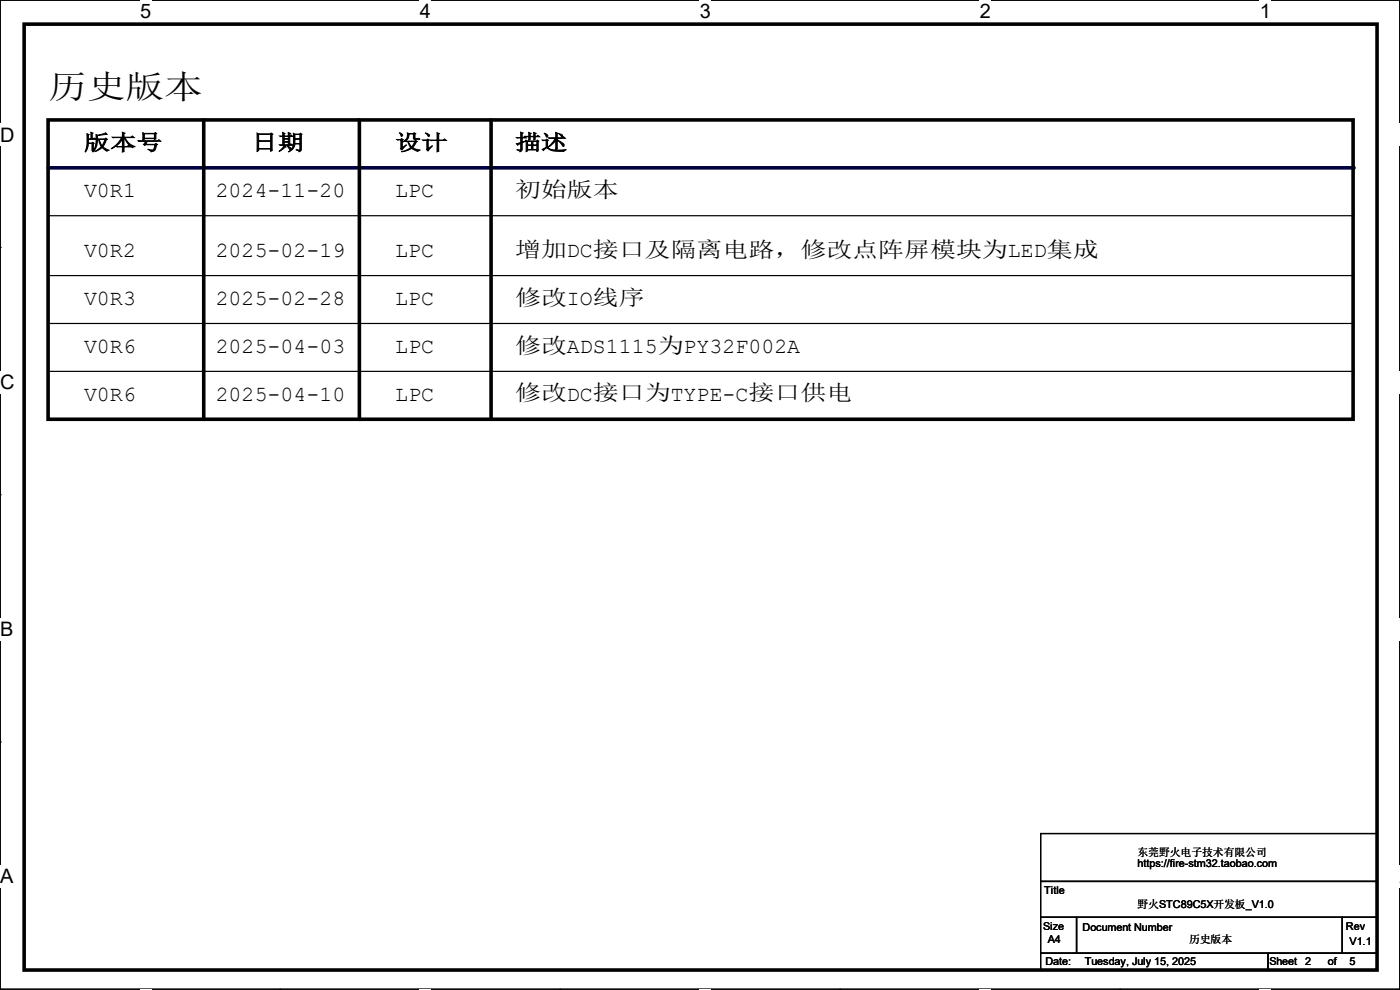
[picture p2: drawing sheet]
<svg xmlns="http://www.w3.org/2000/svg" width="297mm" height="210mm" viewBox="0 0 297 210" stroke-linecap="round" stroke-linejoin="round" font-family="sans-serif">
<path d="M0 0h297v209.8h-297z" fill="none" stroke="#000" stroke-width=".25"/>
<g fill="#fff">
<path d="M29.7 0h2.4v4.8h-2.4z"/>
<path d="M29.7 209.8h2.4v.2h-2.4z"/>
</g>
<path d="M59.4 0h.1M59.4 209.8h.1" fill="none" stroke="#000" stroke-width=".25"/>
<g fill="#fff">
<path d="M89.1 0h2.3v4.8h-2.3z"/>
<path d="M89.1 209.8h2.3v.2h-2.3z"/>
</g>
<path d="M118.8 0h.1M118.8 209.8h.1" fill="none" stroke="#000" stroke-width=".25"/>
<g fill="#fff">
<path d="M148.5 0h2.3v4.8h-2.3z"/>
<path d="M148.5 209.8h2.3v.2h-2.3z"/>
</g>
<path d="M178.2 0h.1M178.2 209.8h.1" fill="none" stroke="#000" stroke-width=".25"/>
<g fill="#fff">
<path d="M207.9 0h2.3v4.8h-2.3z"/>
<path d="M207.9 209.8h2.3v.2h-2.3z"/>
</g>
<path d="M237.6 0h.1M237.6 209.8h.1" fill="none" stroke="#000" stroke-width=".25"/>
<g fill="#fff">
<path d="M267.3 0h2.3v4.8h-2.3z"/>
<path d="M267.3 209.8h2.3v.2h-2.3z"/>
<path d="M0 26.2h3.1v4.8h-3.1z"/>
<path d="M297 26.2v4.8z"/>
<path d="M0 78.7h3.1v4.7h-3.1z"/>
<path d="M297 78.7v4.7z"/>
</g>
<path d="M0 52.5h.1M297 52.5h.1" fill="none" stroke="#000" stroke-width=".25"/>
<g fill="#fff">
<path d="M0 131.1h2.9v4.8h-2.9z"/>
<path d="M297 131.1v4.8z"/>
</g>
<path d="M0 104.9h.1M297 104.9h.1" fill="none" stroke="#000" stroke-width=".25"/>
<g fill="#fff">
<path d="M0 183.6h2.9v4.7h-2.9z"/>
<path d="M296.9 183.6h.1v4.7h-.1z"/>
</g>
<path d="M10.2 58.5h276.9M287.1 58.5h.1M0 157.4h.1M297 157.4h.1" fill="none" stroke="#000" stroke-width=".25"/>
<path d="M5.1 5.1h287v200.7h-287z" fill="none" stroke="#000" stroke-width=".76"/>
<path d="M10.2 35.6h276.9" fill="none" stroke="#000040" stroke-width=".76"/>
<circle cx="287.1" cy="35.6" r=".38" fill="#000040"/>
<g fill="none" stroke="#000" stroke-width=".25">
<path d="M10.2 45.8h276.9M287.1 45.8h.1M10.2 68.6h276.9M10.2 78.8h276.9M287.1 68.6h.1M287.1 78.8h.1M220.8 176.8h71.3v10.2h-71.3zM220.8 187h71.3v7.6h-71.3zM220.8 194.6h7.6v7.6h-7.6zM228.4 194.6h56.4v7.6h-56.4zM284.8 194.6h7.3v7.6h-7.3zM220.8 202.2h48.2v3.6h-48.2z"/>
<path d="M269 202.2h23.1v3.6h-23.1z"/>
</g>
<path d="M10.2 25.4h276.9v63.5h-276.9zM43.2 25.4v63.5M76.2 25.4v63.5M104.2 25.4v63.5" fill="none" stroke="#000" stroke-width=".76"/>
<g fill="#000">
<circle cx="43.2" cy="88.9" r=".38"/>
<circle cx="76.2" cy="88.9" r=".38"/>
<circle cx="104.2" cy="88.9" r=".38"/>
</g>
<text font-size="6.9" x="10.2" y="20.8">历史版本</text>
<g font-size="4.6">
<text x="17.8" y="31.8">版本号</text>
<text x="53.4" y="31.8">日期</text>
<text x="83.9" y="31.8">设计</text>
<text x="109.3" y="31.8">描述</text>
<text x="17.8" y="41.8">V0R1</text>
<text x="45.8" y="41.8">2024-11-20</text>
<text x="83.9" y="41.8">LPC</text>
<text x="109.3" y="41.8">初始版本</text>
<text x="17.8" y="54.5">V0R2</text>
<text x="45.8" y="54.5">2025-02-19</text>
<text x="83.8" y="54.5">LPC</text>
<text x="109.3" y="54.5">增加DC接口及隔离电路，修改点阵屏模块为LED集成</text>
<text x="17.8" y="64.6">V0R3</text>
<text x="45.8" y="64.6">2025-02-28</text>
<text x="83.8" y="64.6">LPC</text>
<text x="109.3" y="64.7">修改IO线序</text>
<text x="17.8" y="74.8">V0R6</text>
<text x="45.8" y="74.8">2025-04-03</text>
<text x="83.8" y="74.8">LPC</text>
<text x="109.3" y="74.8">修改ADS1115为PY32F002A</text>
<text x="17.8" y="85">V0R6</text>
<text x="45.8" y="85">2025-04-10</text>
<text x="83.8" y="85">LPC</text>
<text x="109.3" y="85">修改DC接口为TYPE-C接口供电</text>
</g>
<g font-size="4.2">
<text x="29.7" y="3.9">5</text>
<text x="89.1" y="3.9">4</text>
<text x="148.5" y="3.9">3</text>
<text x="207.9" y="3.9">2</text>
<text x="267.3" y="3.9">1</text>
<text x="0" y="30.1">D</text>
<text x="0" y="82.5">C</text>
<text x="0" y="135">B</text>
<text x="0" y="187.4">A</text>
<text x="297" y="187.4">A</text>
</g>
<g font-size="2.3">
<text x="241.3" y="181.7">东莞野火电子技术有限公司</text>
<text x="241.3" y="184">https://fire-stm32.taobao.com</text>
<text x="221.5" y="189.6">Title</text>
<text x="221.3" y="197.2">Size</text>
<text x="229.7" y="197.4">Document Number</text>
<text x="241.3" y="192.6">野火STC89C5X开发板_V1.0</text>
<text x="285.5" y="197.2">Rev</text>
<text x="222.3" y="200">A4</text>
<text x="252.3" y="200">历史版本</text>
<text x="286.3" y="200.5">V1.1</text>
<text x="221.8" y="204.8">Date:</text>
<text x="230.2" y="204.8">Tuesday, July 15, 2025</text>
<text x="269.3" y="204.8">Sheet</text>
<text x="276.9" y="204.8">2</text>
<text x="281.7" y="204.8">of</text>
<text x="286.3" y="204.8">5</text>
</g>
</svg>
